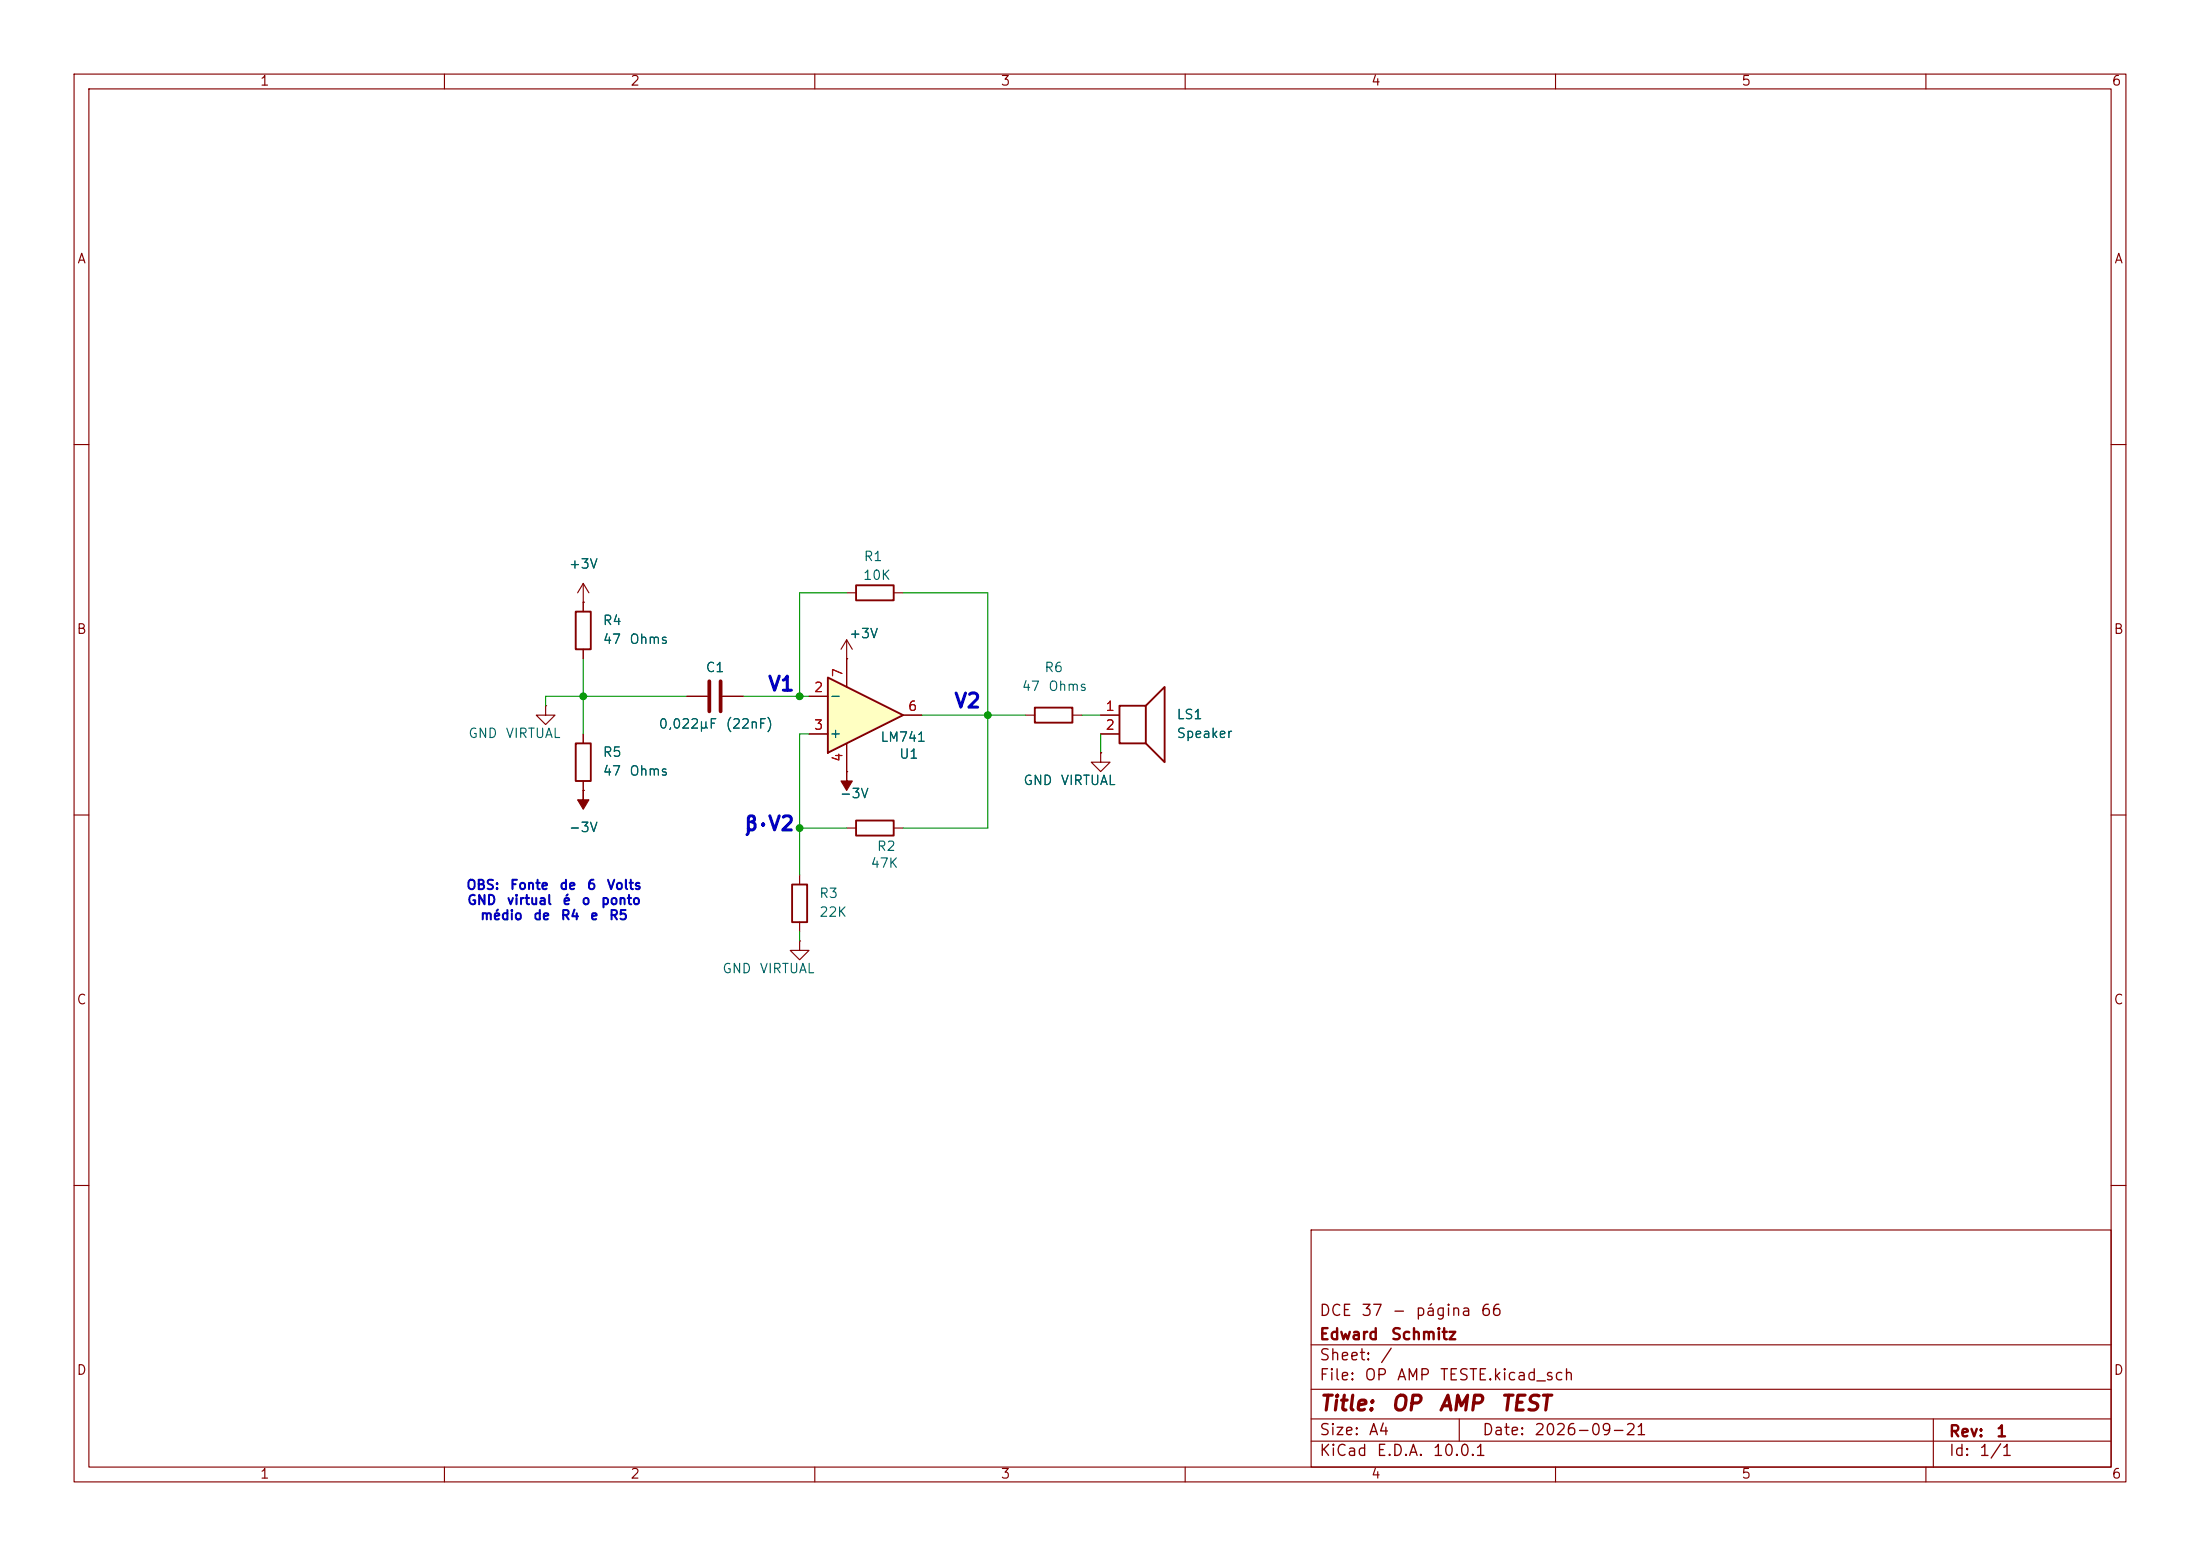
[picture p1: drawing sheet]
(kicad_sch
 (version 20260306)
 (generator "eeschema")
 (generator_version "10.0")
 (paper "A4")
 (title_block
  (title "OP AMP TEST")
  (date "2026-09-21")
  (rev "1")
  (company "Edward Schmitz")
  (comment 1 "DCE 37 - página 66"))
 (lib_symbols
  (symbol "Amplifier_Operational:LM741"
   (pin_names
    (offset 0.127)) (exclude_from_sim no) (in_bom yes) (on_board yes)
   (in_pos_files yes)
   (duplicate_pin_numbers_are_jumpers no)
   (property "Reference" "U1" (at 5.842 5.334 0) (show_name no) (do_not_autoplace no) (effects (font (size 1.27 1.27))))
   (property "Value" "LM741" (at 5.08 3.048 0) (show_name no) (do_not_autoplace no) (effects (font (size 1.27 1.27))))
   (property "Footprint" "" (at 1.27 1.27 0) (show_name no) (do_not_autoplace no) (hide yes) (effects (font (size 1.27 1.27))))
   (property "Datasheet" "http://www.ti.com/lit/ds/symlink/lm741.pdf" (at 3.81 3.81 0) (show_name no) (do_not_autoplace no) (hide yes) (effects (font (size 1.27 1.27))))
   (property "Description" "Operational Amplifier, DIP-8/TO-99-8" (at 0 0 0) (show_name no) (do_not_autoplace no) (hide yes) (effects (font (size 1.27 1.27))))
   (symbol "LM741_0_1"
    (polyline (pts (xy -5.08 5.08) (xy 5.08 0) (xy -5.08 -5.08) (xy -5.08 5.08)) (stroke (width 0.254) (type default)) (fill (type background))))
   (symbol "LM741_1_1"
    (pin input line (at 0 -7.62 90) (length 5.08) (hide yes) (name "NULL" (effects (font (size 0.508 0.508)))) (number "1" (effects (font (size 1.27 1.27)))))
    (pin input line (at -7.62 -2.54 0) (length 2.54) (name "-" (effects (font (size 1.27 1.27)))) (number "2" (effects (font (size 1.27 1.27)))))
    (pin input line (at -7.62 2.54 0) (length 2.54) (name "+" (effects (font (size 1.27 1.27)))) (number "3" (effects (font (size 1.27 1.27)))))
    (pin power_in line (at -2.54 7.62 270) (length 3.81) (name "" (effects (font (size 1.27 1.27)))) (number "4" (effects (font (size 1.27 1.27)))))
    (pin input line (at 2.54 -7.62 90) (length 6.35) (hide yes) (name "NULL" (effects (font (size 0.508 0.508)))) (number "5" (effects (font (size 1.27 1.27)))))
    (pin output line (at 7.62 0 180) (length 2.54) (name "" (effects (font (size 1.27 1.27)))) (number "6" (effects (font (size 1.27 1.27)))))
    (pin power_in line (at -2.54 -7.62 90) (length 3.81) (name "" (effects (font (size 1.27 1.27)))) (number "7" (effects (font (size 1.27 1.27)))))
    (pin no_connect line (at 0 2.54 270) (length 2.54) (hide yes) (name "NC" (effects (font (size 1.27 1.27)))) (number "8" (effects (font (size 1.27 1.27))))))
   (embedded_fonts no))
  (symbol "Device:C"
   (pin_numbers (hide yes))
   (pin_names
    (offset 0.254)) (exclude_from_sim no) (in_bom yes) (on_board yes)
   (in_pos_files yes)
   (duplicate_pin_numbers_are_jumpers no)
   (property "Reference" "C" (at 0.635 2.54 0) (show_name no) (do_not_autoplace no) (effects (font (size 1.27 1.27)) (justify left)))
   (property "Value" "C" (at 0.635 -2.54 0) (show_name no) (do_not_autoplace no) (effects (font (size 1.27 1.27)) (justify left)))
   (property "Footprint" "" (at 0.9652 -3.81 0) (show_name no) (do_not_autoplace no) (hide yes) (effects (font (size 1.27 1.27))))
   (property "Datasheet" "" (at 0 0 0) (show_name no) (do_not_autoplace no) (hide yes) (effects (font (size 1.27 1.27))))
   (property "Description" "Unpolarized capacitor" (at 0 0 0) (show_name no) (do_not_autoplace no) (hide yes) (effects (font (size 1.27 1.27))))
   (symbol "C_0_1"
    (polyline (pts (xy -2.032 0.762) (xy 2.032 0.762)) (stroke (width 0.508) (type default)) (fill (type none)))
    (polyline (pts (xy -2.032 -0.762) (xy 2.032 -0.762)) (stroke (width 0.508) (type default)) (fill (type none))))
   (symbol "C_1_1"
    (pin passive line (at 0 3.81 270) (length 2.794) (name "" (effects (font (size 1.27 1.27)))) (number "1" (effects (font (size 1.27 1.27)))))
    (pin passive line (at 0 -3.81 90) (length 2.794) (name "" (effects (font (size 1.27 1.27)))) (number "2" (effects (font (size 1.27 1.27))))))
   (embedded_fonts no))
  (symbol "Device:R"
   (pin_numbers (hide yes))
   (pin_names
    (offset 0)) (exclude_from_sim no) (in_bom yes) (on_board yes)
   (in_pos_files yes)
   (duplicate_pin_numbers_are_jumpers no)
   (property "Reference" "R" (at 2.032 0 90) (show_name no) (do_not_autoplace no) (effects (font (size 1.27 1.27))))
   (property "Value" "R" (at 0 0 90) (show_name no) (do_not_autoplace no) (effects (font (size 1.27 1.27))))
   (property "Footprint" "" (at -1.778 0 90) (show_name no) (do_not_autoplace no) (hide yes) (effects (font (size 1.27 1.27))))
   (property "Datasheet" "" (at 0 0 0) (show_name no) (do_not_autoplace no) (hide yes) (effects (font (size 1.27 1.27))))
   (property "Description" "Resistor" (at 0 0 0) (show_name no) (do_not_autoplace no) (hide yes) (effects (font (size 1.27 1.27))))
   (symbol "R_0_1"
    (rectangle (start -1.016 -2.54) (end 1.016 2.54) (stroke (width 0.254) (type default)) (fill (type none))))
   (symbol "R_1_1"
    (pin passive line (at 0 3.81 270) (length 1.27) (name "" (effects (font (size 1.27 1.27)))) (number "1" (effects (font (size 1.27 1.27)))))
    (pin passive line (at 0 -3.81 90) (length 1.27) (name "" (effects (font (size 1.27 1.27)))) (number "2" (effects (font (size 1.27 1.27))))))
   (embedded_fonts no))
  (symbol "Device:Speaker"
   (pin_names
    (offset 0) (hide yes)) (exclude_from_sim no) (in_bom yes) (on_board yes)
   (in_pos_files yes)
   (duplicate_pin_numbers_are_jumpers no)
   (property "Reference" "LS" (at 1.27 5.715 0) (show_name no) (do_not_autoplace no) (effects (font (size 1.27 1.27)) (justify right)))
   (property "Value" "Speaker" (at 1.27 3.81 0) (show_name no) (do_not_autoplace no) (effects (font (size 1.27 1.27)) (justify right)))
   (property "Footprint" "" (at 0 -5.08 0) (show_name no) (do_not_autoplace no) (hide yes) (effects (font (size 1.27 1.27))))
   (property "Datasheet" "" (at -0.254 -1.27 0) (show_name no) (do_not_autoplace no) (hide yes) (effects (font (size 1.27 1.27))))
   (property "Description" "Speaker" (at 0 0 0) (show_name no) (do_not_autoplace no) (hide yes) (effects (font (size 1.27 1.27))))
   (symbol "Speaker_0_0"
    (rectangle (start -2.54 1.27) (end 1.016 -3.81) (stroke (width 0.254) (type default)) (fill (type none)))
    (polyline (pts (xy 1.016 1.27) (xy 3.556 3.81) (xy 3.556 -6.35) (xy 1.016 -3.81)) (stroke (width 0.254) (type default)) (fill (type none))))
   (symbol "Speaker_1_1"
    (pin input line (at -5.08 0 0) (length 2.54) (name "1" (effects (font (size 1.27 1.27)))) (number "1" (effects (font (size 1.27 1.27)))))
    (pin input line (at -5.08 -2.54 0) (length 2.54) (name "2" (effects (font (size 1.27 1.27)))) (number "2" (effects (font (size 1.27 1.27))))))
   (embedded_fonts no))
  (symbol "power:+3V0"
   (power global)
   (pin_numbers (hide yes))
   (pin_names
    (offset 0) (hide yes)) (exclude_from_sim no) (in_bom yes) (on_board yes)
   (in_pos_files yes)
   (duplicate_pin_numbers_are_jumpers no)
   (property "Reference" "#PWR" (at 0 -3.81 0) (show_name no) (do_not_autoplace no) (hide yes) (effects (font (size 1.27 1.27))))
   (property "Value" "+3V0" (at 0 3.556 0) (show_name no) (do_not_autoplace no) (effects (font (size 1.27 1.27))))
   (property "Footprint" "" (at 0 0 0) (show_name no) (do_not_autoplace no) (hide yes) (effects (font (size 1.27 1.27))))
   (property "Datasheet" "" (at 0 0 0) (show_name no) (do_not_autoplace no) (hide yes) (effects (font (size 1.27 1.27))))
   (property "Description" "Power symbol creates a global label with name \"+3V0\"" (at 0 0 0) (show_name no) (do_not_autoplace no) (hide yes) (effects (font (size 1.27 1.27))))
   (symbol "+3V0_0_1"
    (polyline (pts (xy -0.762 1.27) (xy 0 2.54)) (stroke (width 0) (type default)) (fill (type none)))
    (polyline (pts (xy 0 2.54) (xy 0.762 1.27)) (stroke (width 0) (type default)) (fill (type none)))
    (polyline (pts (xy 0 0) (xy 0 2.54)) (stroke (width 0) (type default)) (fill (type none))))
   (symbol "+3V0_1_1"
    (pin power_in line (at 0 0 90) (length 0) (name "" (effects (font (size 1.27 1.27)))) (number "1" (effects (font (size 1.27 1.27))))))
   (embedded_fonts no))
  (symbol "power:-3V3"
   (power global)
   (pin_numbers (hide yes))
   (pin_names
    (offset 0) (hide yes)) (exclude_from_sim no) (in_bom yes) (on_board yes)
   (in_pos_files yes)
   (duplicate_pin_numbers_are_jumpers no)
   (property "Reference" "#PWR" (at 0 -3.81 0) (show_name no) (do_not_autoplace no) (hide yes) (effects (font (size 1.27 1.27))))
   (property "Value" "-3V3" (at 0 3.556 0) (show_name no) (do_not_autoplace no) (effects (font (size 1.27 1.27))))
   (property "Footprint" "" (at 0 0 0) (show_name no) (do_not_autoplace no) (hide yes) (effects (font (size 1.27 1.27))))
   (property "Datasheet" "" (at 0 0 0) (show_name no) (do_not_autoplace no) (hide yes) (effects (font (size 1.27 1.27))))
   (property "Description" "Power symbol creates a global label with name \"-3V3\"" (at 0 0 0) (show_name no) (do_not_autoplace no) (hide yes) (effects (font (size 1.27 1.27))))
   (symbol "-3V3_0_0"
    (pin power_in line (at 0 0 90) (length 0) (name "" (effects (font (size 1.27 1.27)))) (number "1" (effects (font (size 1.27 1.27))))))
   (symbol "-3V3_0_1"
    (polyline (pts (xy 0 0) (xy 0 1.27) (xy 0.762 1.27) (xy 0 2.54) (xy -0.762 1.27) (xy 0 1.27)) (stroke (width 0) (type default)) (fill (type outline))))
   (embedded_fonts no))
  (symbol "power:GND"
   (power global)
   (pin_numbers (hide yes))
   (pin_names
    (offset 0) (hide yes)) (exclude_from_sim no) (in_bom yes) (on_board yes)
   (in_pos_files yes)
   (duplicate_pin_numbers_are_jumpers no)
   (property "Reference" "#PWR" (at 0 -6.35 0) (show_name no) (do_not_autoplace no) (hide yes) (effects (font (size 1.27 1.27))))
   (property "Value" "GND" (at 0 -3.81 0) (show_name no) (do_not_autoplace no) (effects (font (size 1.27 1.27))))
   (property "Footprint" "" (at 0 0 0) (show_name no) (do_not_autoplace no) (hide yes) (effects (font (size 1.27 1.27))))
   (property "Datasheet" "" (at 0 0 0) (show_name no) (do_not_autoplace no) (hide yes) (effects (font (size 1.27 1.27))))
   (property "Description" "Power symbol creates a global label with name \"GND\" , ground" (at 0 0 0) (show_name no) (do_not_autoplace no) (hide yes) (effects (font (size 1.27 1.27))))
   (symbol "GND_0_1"
    (polyline (pts (xy 0 0) (xy 0 -1.27) (xy 1.27 -1.27) (xy 0 -2.54) (xy -1.27 -1.27) (xy 0 -1.27)) (stroke (width 0) (type default)) (fill (type none))))
   (symbol "GND_1_1"
    (pin power_in line (at 0 0 270) (length 0) (name "" (effects (font (size 1.27 1.27)))) (number "1" (effects (font (size 1.27 1.27))))))
   (embedded_fonts no)))
 (text "OBS: Fonte de 6 Volts\nGND virtual é o ponto\nmédio de R4 e R5\n"
  (exclude_from_sim no)
  (at 73.914 121.666 0)
  (effects (font (size 1.27 1.27) (thickness 0.254)
    (bold yes))))
 (text "V1"
  (exclude_from_sim no)
  (at 105.664 92.456 0)
  (effects (font (size 1.905 1.905) (thickness 0.381)
    (bold yes))))
 (text "β·V2"
  (exclude_from_sim no)
  (at 103.886 111.506 0)
  (effects (font (size 1.905 1.905) (thickness 0.254)
    (bold yes))))
 (text "V2"
  (exclude_from_sim no)
  (at 130.81 94.742 0)
  (effects (font (size 1.905 1.905) (thickness 0.381)
    (bold yes))))
 (junction
  (at 107.95 111.76)
  (diameter 0)
  (color 0 0 0 0))
 (junction
  (at 78.74 93.98)
  (diameter 0)
  (color 0 0 0 0))
 (junction
  (at 133.35 96.52)
  (diameter 0)
  (color 0 0 0 0))
 (junction
  (at 107.95 93.98)
  (diameter 0)
  (color 0 0 0 0))
 (wire
  (pts (xy 107.95 80.01) (xy 107.95 93.98))
  (stroke (width 0) (type default)))
 (wire
  (pts (xy 100.33 93.98) (xy 107.95 93.98))
  (stroke (width 0) (type default)))
 (wire
  (pts (xy 78.74 88.9) (xy 78.74 93.98))
  (stroke (width 0) (type default)))
 (wire
  (pts (xy 121.92 111.76) (xy 133.35 111.76))
  (stroke (width 0) (type default)))
 (wire
  (pts (xy 78.74 93.98) (xy 78.74 99.06))
  (stroke (width 0) (type default)))
 (wire
  (pts (xy 146.05 96.52) (xy 148.59 96.52))
  (stroke (width 0) (type default)))
 (wire
  (pts (xy 133.35 111.76) (xy 133.35 96.52))
  (stroke (width 0) (type default)))
 (wire
  (pts (xy 133.35 96.52) (xy 138.43 96.52))
  (stroke (width 0) (type default)))
 (wire
  (pts (xy 73.66 93.98) (xy 78.74 93.98))
  (stroke (width 0) (type default)))
 (wire
  (pts (xy 114.3 80.01) (xy 107.95 80.01))
  (stroke (width 0) (type default)))
 (wire
  (pts (xy 133.35 80.01) (xy 121.92 80.01))
  (stroke (width 0) (type default)))
 (wire
  (pts (xy 107.95 111.76) (xy 107.95 118.11))
  (stroke (width 0) (type default)))
 (wire
  (pts (xy 107.95 99.06) (xy 107.95 111.76))
  (stroke (width 0) (type default)))
 (wire
  (pts (xy 107.95 99.06) (xy 109.22 99.06))
  (stroke (width 0) (type default)))
 (wire
  (pts (xy 133.35 96.52) (xy 133.35 80.01))
  (stroke (width 0) (type default)))
 (wire
  (pts (xy 78.74 93.98) (xy 92.71 93.98))
  (stroke (width 0) (type default)))
 (wire
  (pts (xy 107.95 127) (xy 107.95 125.73))
  (stroke (width 0) (type default)))
 (wire
  (pts (xy 107.95 111.76) (xy 114.3 111.76))
  (stroke (width 0) (type default)))
 (wire
  (pts (xy 73.66 95.25) (xy 73.66 93.98))
  (stroke (width 0) (type default)))
 (wire
  (pts (xy 107.95 93.98) (xy 109.22 93.98))
  (stroke (width 0) (type default)))
 (wire
  (pts (xy 124.46 96.52) (xy 133.35 96.52))
  (stroke (width 0) (type default)))
 (wire
  (pts (xy 148.59 99.06) (xy 148.59 101.6))
  (stroke (width 0) (type default)))
 (symbol
  (lib_id "Device:R")
  (at 78.74 102.87 180)
  (unit 1)
  (body_style 1)
  (exclude_from_sim no)
  (in_bom yes)
  (on_board yes)
  (in_pos_files yes)
  (dnp no)
  (fields_autoplaced yes)
  (property "Reference" "R5" (at 81.28 101.5999 0) (show_name no) (do_not_autoplace no) (effects (font (size 1.27 1.27)) (justify right)))
  (property "Value" "47 Ohms" (at 81.28 104.1399 0) (show_name no) (do_not_autoplace no) (effects (font (size 1.27 1.27)) (justify right)))
  (property "Footprint" "" (at 80.518 102.87 90) (hide yes) (show_name no) (do_not_autoplace no) (effects (font (size 1.27 1.27))))
  (property "Datasheet" "" (at 78.74 102.87 0) (hide yes) (show_name no) (do_not_autoplace no) (effects (font (size 1.27 1.27))))
  (property "Description" "Resistor" (at 78.74 102.87 0) (hide yes) (show_name no) (do_not_autoplace no) (effects (font (size 1.27 1.27))))
  (pin "2")
  (pin "1"))
 (symbol
  (lib_id "Device:R")
  (at 142.24 96.52 270)
  (unit 1)
  (body_style 1)
  (exclude_from_sim no)
  (in_bom yes)
  (on_board yes)
  (in_pos_files yes)
  (dnp no)
  (fields_autoplaced yes)
  (property "Reference" "R6" (at 142.24 90.17 90) (show_name no) (do_not_autoplace no) (effects (font (size 1.27 1.27))))
  (property "Value" "47 Ohms" (at 142.24 92.71 90) (show_name no) (do_not_autoplace no) (effects (font (size 1.27 1.27))))
  (property "Footprint" "" (at 142.24 94.742 90) (hide yes) (show_name no) (do_not_autoplace no) (effects (font (size 1.27 1.27))))
  (property "Datasheet" "" (at 142.24 96.52 0) (hide yes) (show_name no) (do_not_autoplace no) (effects (font (size 1.27 1.27))))
  (property "Description" "Resistor" (at 142.24 96.52 0) (hide yes) (show_name no) (do_not_autoplace no) (effects (font (size 1.27 1.27))))
  (pin "2")
  (pin "1"))
 (symbol
  (lib_id "Device:R")
  (at 78.74 85.09 180)
  (unit 1)
  (body_style 1)
  (exclude_from_sim no)
  (in_bom yes)
  (on_board yes)
  (in_pos_files yes)
  (dnp no)
  (fields_autoplaced yes)
  (property "Reference" "R4" (at 81.28 83.8199 0) (show_name no) (do_not_autoplace no) (effects (font (size 1.27 1.27)) (justify right)))
  (property "Value" "47 Ohms" (at 81.28 86.3599 0) (show_name no) (do_not_autoplace no) (effects (font (size 1.27 1.27)) (justify right)))
  (property "Footprint" "" (at 80.518 85.09 90) (hide yes) (show_name no) (do_not_autoplace no) (effects (font (size 1.27 1.27))))
  (property "Datasheet" "" (at 78.74 85.09 0) (hide yes) (show_name no) (do_not_autoplace no) (effects (font (size 1.27 1.27))))
  (property "Description" "Resistor" (at 78.74 85.09 0) (hide yes) (show_name no) (do_not_autoplace no) (effects (font (size 1.27 1.27))))
  (pin "2")
  (pin "1"))
 (symbol
  (lib_id "power:GND")
  (at 148.59 101.6 0)
  (unit 1)
  (body_style 1)
  (exclude_from_sim no)
  (in_bom yes)
  (on_board yes)
  (in_pos_files yes)
  (dnp no)
  (property "Reference" "#PWR05" (at 148.59 107.95 0) (hide yes) (show_name no) (do_not_autoplace no) (effects (font (size 1.27 1.27))))
  (property "Value" "GND VIRTUAL" (at 144.272 105.41 0) (show_name no) (do_not_autoplace no) (effects (font (size 1.27 1.27))))
  (property "Footprint" "" (at 148.59 101.6 0) (hide yes) (show_name no) (do_not_autoplace no) (effects (font (size 1.27 1.27))))
  (property "Datasheet" "" (at 148.59 101.6 0) (hide yes) (show_name no) (do_not_autoplace no) (effects (font (size 1.27 1.27))))
  (property "Description" "Power symbol creates a global label with name \"GND\" , ground" (at 148.59 101.6 0) (hide yes) (show_name no) (do_not_autoplace no) (effects (font (size 1.27 1.27))))
  (pin "1"))
 (symbol
  (lib_id "power:-3V3")
  (at 114.3 104.14 180)
  (unit 1)
  (body_style 1)
  (exclude_from_sim no)
  (in_bom yes)
  (on_board yes)
  (in_pos_files yes)
  (dnp no)
  (property "Reference" "#PWR07" (at 114.3 100.33 0) (hide yes) (show_name no) (do_not_autoplace no) (effects (font (size 1.27 1.27))))
  (property "Value" "-3V" (at 115.316 107.188 0) (show_name no) (do_not_autoplace no) (effects (font (size 1.27 1.27))))
  (property "Footprint" "" (at 114.3 104.14 0) (hide yes) (show_name no) (do_not_autoplace no) (effects (font (size 1.27 1.27))))
  (property "Datasheet" "" (at 114.3 104.14 0) (hide yes) (show_name no) (do_not_autoplace no) (effects (font (size 1.27 1.27))))
  (property "Description" "Power symbol creates a global label with name \"-3V3\"" (at 114.3 104.14 0) (hide yes) (show_name no) (do_not_autoplace no) (effects (font (size 1.27 1.27))))
  (pin "1"))
 (symbol
  (lib_id "power:-3V3")
  (at 78.74 106.68 180)
  (unit 1)
  (body_style 1)
  (exclude_from_sim no)
  (in_bom yes)
  (on_board yes)
  (in_pos_files yes)
  (dnp no)
  (fields_autoplaced yes)
  (property "Reference" "#PWR01" (at 78.74 102.87 0) (hide yes) (show_name no) (do_not_autoplace no) (effects (font (size 1.27 1.27))))
  (property "Value" "-3V" (at 78.74 111.76 0) (show_name no) (do_not_autoplace no) (effects (font (size 1.27 1.27))))
  (property "Footprint" "" (at 78.74 106.68 0) (hide yes) (show_name no) (do_not_autoplace no) (effects (font (size 1.27 1.27))))
  (property "Datasheet" "" (at 78.74 106.68 0) (hide yes) (show_name no) (do_not_autoplace no) (effects (font (size 1.27 1.27))))
  (property "Description" "Power symbol creates a global label with name \"-3V3\"" (at 78.74 106.68 0) (hide yes) (show_name no) (do_not_autoplace no) (effects (font (size 1.27 1.27))))
  (pin "1"))
 (symbol
  (lib_id "power:+3V0")
  (at 78.74 81.28 0)
  (unit 1)
  (body_style 1)
  (exclude_from_sim no)
  (in_bom yes)
  (on_board yes)
  (in_pos_files yes)
  (dnp no)
  (fields_autoplaced yes)
  (property "Reference" "#PWR02" (at 78.74 85.09 0) (hide yes) (show_name no) (do_not_autoplace no) (effects (font (size 1.27 1.27))))
  (property "Value" "+3V" (at 78.74 76.2 0) (show_name no) (do_not_autoplace no) (effects (font (size 1.27 1.27))))
  (property "Footprint" "" (at 78.74 81.28 0) (hide yes) (show_name no) (do_not_autoplace no) (effects (font (size 1.27 1.27))))
  (property "Datasheet" "" (at 78.74 81.28 0) (hide yes) (show_name no) (do_not_autoplace no) (effects (font (size 1.27 1.27))))
  (property "Description" "Power symbol creates a global label with name \"+3V0\"" (at 78.74 81.28 0) (hide yes) (show_name no) (do_not_autoplace no) (effects (font (size 1.27 1.27))))
  (pin "1"))
 (symbol
  (lib_id "Device:R")
  (at 118.11 111.76 90)
  (unit 1)
  (body_style 1)
  (exclude_from_sim no)
  (in_bom yes)
  (on_board yes)
  (in_pos_files yes)
  (dnp no)
  (property "Reference" "R2" (at 119.634 114.3 90) (show_name no) (do_not_autoplace no) (effects (font (size 1.27 1.27))))
  (property "Value" "47K" (at 119.38 116.586 90) (show_name no) (do_not_autoplace no) (effects (font (size 1.27 1.27))))
  (property "Footprint" "" (at 118.11 113.538 90) (hide yes) (show_name no) (do_not_autoplace no) (effects (font (size 1.27 1.27))))
  (property "Datasheet" "" (at 118.11 111.76 0) (hide yes) (show_name no) (do_not_autoplace no) (effects (font (size 1.27 1.27))))
  (property "Description" "Resistor" (at 118.11 111.76 0) (hide yes) (show_name no) (do_not_autoplace no) (effects (font (size 1.27 1.27))))
  (pin "2")
  (pin "1"))
 (symbol
  (lib_id "Device:C")
  (at 96.52 93.98 90)
  (unit 1)
  (body_style 1)
  (exclude_from_sim no)
  (in_bom yes)
  (on_board yes)
  (in_pos_files yes)
  (dnp no)
  (property "Reference" "C1" (at 96.52 90.17 90) (show_name no) (do_not_autoplace no) (effects (font (size 1.27 1.27))))
  (property "Value" "0,022µF (22nF)" (at 96.52 97.79 90) (show_name no) (do_not_autoplace no) (effects (font (size 1.27 1.27))))
  (property "Footprint" "" (at 100.33 93.0148 0) (hide yes) (show_name no) (do_not_autoplace no) (effects (font (size 1.27 1.27))))
  (property "Datasheet" "" (at 96.52 93.98 0) (hide yes) (show_name no) (do_not_autoplace no) (effects (font (size 1.27 1.27))))
  (property "Description" "Unpolarized capacitor" (at 96.52 93.98 0) (hide yes) (show_name no) (do_not_autoplace no) (effects (font (size 1.27 1.27))))
  (pin "1")
  (pin "2"))
 (symbol
  (lib_id "Amplifier_Operational:LM741")
  (at 116.84 96.52 0)
  (mirror x)
  (unit 1)
  (body_style 1)
  (exclude_from_sim no)
  (in_bom yes)
  (on_board yes)
  (in_pos_files yes)
  (dnp no)
  (property "Reference" "U1" (at 122.682 101.854 0) (show_name no) (do_not_autoplace no) (effects (font (size 1.27 1.27))))
  (property "Value" "LM741" (at 121.92 99.568 0) (show_name no) (do_not_autoplace no) (effects (font (size 1.27 1.27))))
  (property "Footprint" "" (at 118.11 97.79 0) (hide yes) (show_name no) (do_not_autoplace no) (effects (font (size 1.27 1.27))))
  (property "Datasheet" "http://www.ti.com/lit/ds/symlink/lm741.pdf" (at 120.65 100.33 0) (hide yes) (show_name no) (do_not_autoplace no) (effects (font (size 1.27 1.27))))
  (property "Description" "Operational Amplifier, DIP-8/TO-99-8" (at 116.84 96.52 0) (hide yes) (show_name no) (do_not_autoplace no) (effects (font (size 1.27 1.27))))
  (pin "8")
  (pin "3")
  (pin "6")
  (pin "5")
  (pin "1")
  (pin "4")
  (pin "7")
  (pin "2"))
 (symbol
  (lib_id "power:+3V0")
  (at 114.3 88.9 0)
  (unit 1)
  (body_style 1)
  (exclude_from_sim no)
  (in_bom yes)
  (on_board yes)
  (in_pos_files yes)
  (dnp no)
  (property "Reference" "#PWR06" (at 114.3 92.71 0) (hide yes) (show_name no) (do_not_autoplace no) (effects (font (size 1.27 1.27))))
  (property "Value" "+3V" (at 116.586 85.598 0) (show_name no) (do_not_autoplace no) (effects (font (size 1.27 1.27))))
  (property "Footprint" "" (at 114.3 88.9 0) (hide yes) (show_name no) (do_not_autoplace no) (effects (font (size 1.27 1.27))))
  (property "Datasheet" "" (at 114.3 88.9 0) (hide yes) (show_name no) (do_not_autoplace no) (effects (font (size 1.27 1.27))))
  (property "Description" "Power symbol creates a global label with name \"+3V0\"" (at 114.3 88.9 0) (hide yes) (show_name no) (do_not_autoplace no) (effects (font (size 1.27 1.27))))
  (pin "1"))
 (symbol
  (lib_id "Device:Speaker")
  (at 153.67 96.52 0)
  (unit 1)
  (body_style 1)
  (exclude_from_sim no)
  (in_bom yes)
  (on_board yes)
  (in_pos_files yes)
  (dnp no)
  (fields_autoplaced yes)
  (property "Reference" "LS1" (at 158.75 96.5199 0) (show_name no) (do_not_autoplace no) (effects (font (size 1.27 1.27)) (justify left)))
  (property "Value" "Speaker" (at 158.75 99.0599 0) (show_name no) (do_not_autoplace no) (effects (font (size 1.27 1.27)) (justify left)))
  (property "Footprint" "" (at 153.67 101.6 0) (hide yes) (show_name no) (do_not_autoplace no) (effects (font (size 1.27 1.27))))
  (property "Datasheet" "" (at 153.416 97.79 0) (hide yes) (show_name no) (do_not_autoplace no) (effects (font (size 1.27 1.27))))
  (property "Description" "Speaker" (at 153.67 96.52 0) (hide yes) (show_name no) (do_not_autoplace no) (effects (font (size 1.27 1.27))))
  (pin "1")
  (pin "2"))
 (symbol
  (lib_id "Device:R")
  (at 107.95 121.92 180)
  (unit 1)
  (body_style 1)
  (exclude_from_sim no)
  (in_bom yes)
  (on_board yes)
  (in_pos_files yes)
  (dnp no)
  (fields_autoplaced yes)
  (property "Reference" "R3" (at 110.49 120.6499 0) (show_name no) (do_not_autoplace no) (effects (font (size 1.27 1.27)) (justify right)))
  (property "Value" "22K" (at 110.49 123.1899 0) (show_name no) (do_not_autoplace no) (effects (font (size 1.27 1.27)) (justify right)))
  (property "Footprint" "" (at 109.728 121.92 90) (hide yes) (show_name no) (do_not_autoplace no) (effects (font (size 1.27 1.27))))
  (property "Datasheet" "" (at 107.95 121.92 0) (hide yes) (show_name no) (do_not_autoplace no) (effects (font (size 1.27 1.27))))
  (property "Description" "Resistor" (at 107.95 121.92 0) (hide yes) (show_name no) (do_not_autoplace no) (effects (font (size 1.27 1.27))))
  (pin "2")
  (pin "1"))
 (symbol
  (lib_id "power:GND")
  (at 107.95 127 0)
  (unit 1)
  (body_style 1)
  (exclude_from_sim no)
  (in_bom yes)
  (on_board yes)
  (in_pos_files yes)
  (dnp no)
  (property "Reference" "#PWR04" (at 107.95 133.35 0) (hide yes) (show_name no) (do_not_autoplace no) (effects (font (size 1.27 1.27))))
  (property "Value" "GND VIRTUAL" (at 103.632 130.81 0) (show_name no) (do_not_autoplace no) (effects (font (size 1.27 1.27))))
  (property "Footprint" "" (at 107.95 127 0) (hide yes) (show_name no) (do_not_autoplace no) (effects (font (size 1.27 1.27))))
  (property "Datasheet" "" (at 107.95 127 0) (hide yes) (show_name no) (do_not_autoplace no) (effects (font (size 1.27 1.27))))
  (property "Description" "Power symbol creates a global label with name \"GND\" , ground" (at 107.95 127 0) (hide yes) (show_name no) (do_not_autoplace no) (effects (font (size 1.27 1.27))))
  (pin "1"))
 (symbol
  (lib_id "power:GND")
  (at 73.66 95.25 0)
  (unit 1)
  (body_style 1)
  (exclude_from_sim no)
  (in_bom yes)
  (on_board yes)
  (in_pos_files yes)
  (dnp no)
  (property "Reference" "#PWR03" (at 73.66 101.6 0) (hide yes) (show_name no) (do_not_autoplace no) (effects (font (size 1.27 1.27))))
  (property "Value" "GND VIRTUAL" (at 69.342 99.06 0) (show_name no) (do_not_autoplace no) (effects (font (size 1.27 1.27))))
  (property "Footprint" "" (at 73.66 95.25 0) (hide yes) (show_name no) (do_not_autoplace no) (effects (font (size 1.27 1.27))))
  (property "Datasheet" "" (at 73.66 95.25 0) (hide yes) (show_name no) (do_not_autoplace no) (effects (font (size 1.27 1.27))))
  (property "Description" "Power symbol creates a global label with name \"GND\" , ground" (at 73.66 95.25 0) (hide yes) (show_name no) (do_not_autoplace no) (effects (font (size 1.27 1.27))))
  (pin "1"))
 (symbol
  (lib_id "Device:R")
  (at 118.11 80.01 90)
  (unit 1)
  (body_style 1)
  (exclude_from_sim no)
  (in_bom yes)
  (on_board yes)
  (in_pos_files yes)
  (dnp no)
  (property "Reference" "R1" (at 117.856 75.184 90) (show_name no) (do_not_autoplace no) (effects (font (size 1.27 1.27))))
  (property "Value" "10K" (at 118.364 77.724 90) (show_name no) (do_not_autoplace no) (effects (font (size 1.27 1.27))))
  (property "Footprint" "" (at 118.11 81.788 90) (hide yes) (show_name no) (do_not_autoplace no) (effects (font (size 1.27 1.27))))
  (property "Datasheet" "" (at 118.11 80.01 0) (hide yes) (show_name no) (do_not_autoplace no) (effects (font (size 1.27 1.27))))
  (property "Description" "Resistor" (at 118.11 80.01 0) (hide yes) (show_name no) (do_not_autoplace no) (effects (font (size 1.27 1.27))))
  (pin "2")
  (pin "1"))
 (sheet_instances
  (path ""
   (page "1")))
 (embedded_fonts no))
